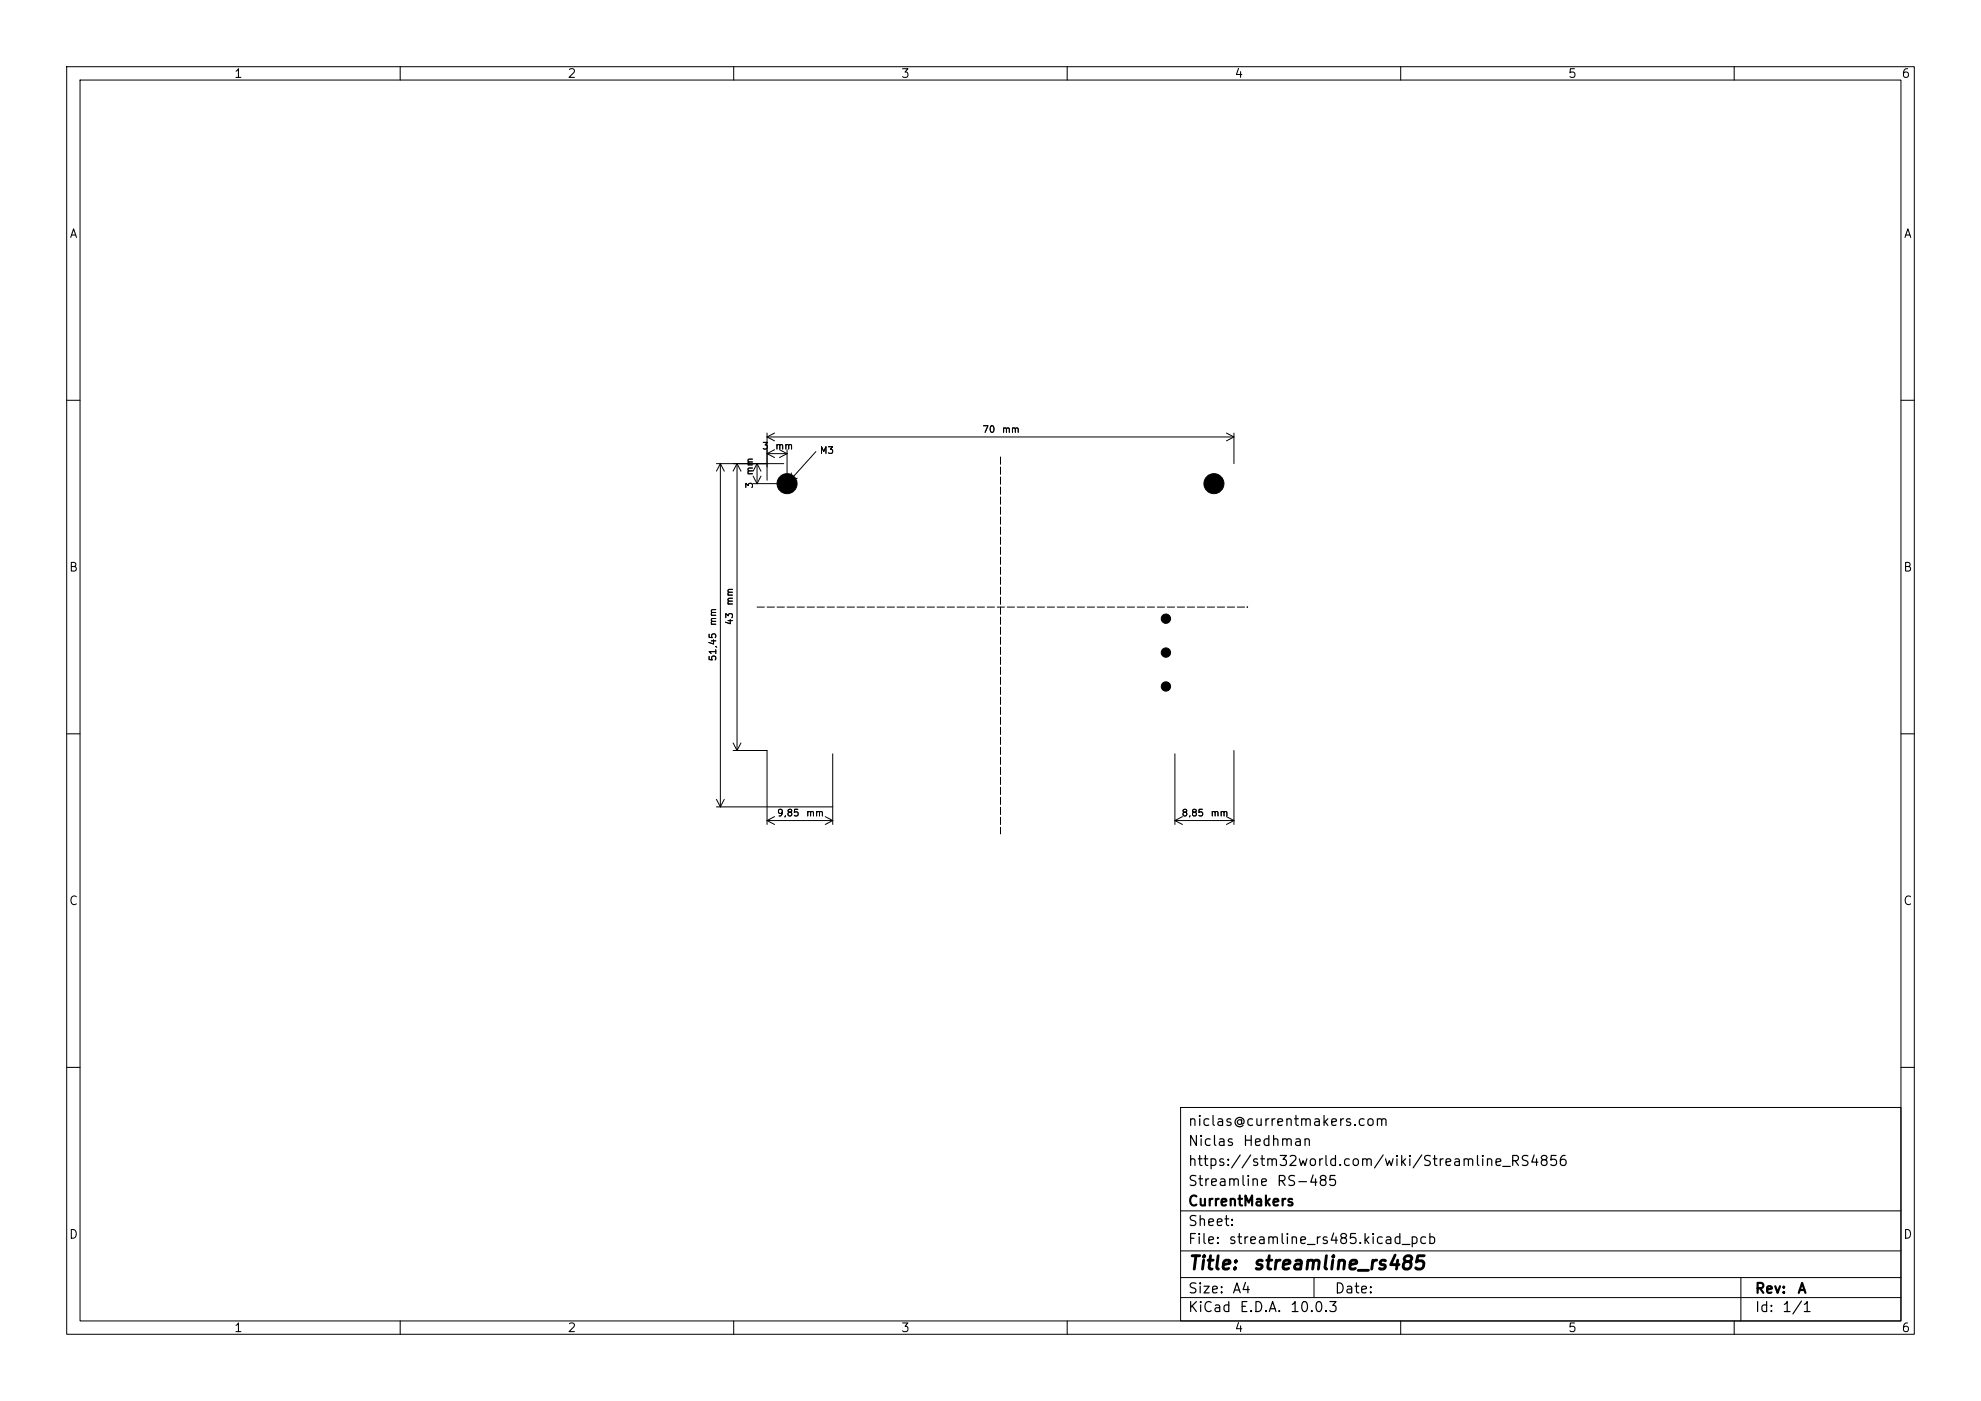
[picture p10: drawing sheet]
<svg xmlns="http://www.w3.org/2000/svg" width="297mm" height="210mm" viewBox="0 0 297 210" stroke-linecap="round" stroke-linejoin="round" font-family="sans-serif">
<g fill="none" stroke="#000" stroke-width=".15">
<path d="M10 10h277v190h-277zM12 12h273v186h-273zM60 10v2M110 10v2M160 10v2M210 10v2M260 10v2M10 60h2M107.4 69.5h10.1M108 69.5v51.5M108 69.5l.6 1.1M108 69.5l-.6 1.1"/>
<path d="M110.5 69.5v43M110.5 69.5l.6 1.1M110.5 69.5l-.6 1.1M112.9 72.5h4.6M112.9 71.4l.6 1.1M113.5 69.5v3M113.5 69.5l.6 1.1M113.5 69.5l-.6 1.1M114.1 71.4l-.6 1.1M115 64.9v7.1M115 65.5h70M115 65.5l1.1 .6"/>
<path d="M115 68h3M115 68l1.1 .6M116.1 64.9l-1.1 .6M116.1 67.4l-1.1 .6M116.9 67.4l1.1 .6M118 67.4v4.6M118 68l-1.1 .6M118.7 70.9l-.4 1.2M119.5 71.7l-1.2 .4M122.3 67.7l-4 4.4M150 68.5v1.1M150 70v1.1"/>
<path d="M150 71.5v1.1M150 73v1.1M150 74.5v1.1M150 76v1.1M150 77.5v1.1M150 79v1.1M183.9 64.9l1.1 .6M185 64.9v4.6M185 65.5l-1.1 .6M285 60h2M113.5 91h1.1M115 91h1.1"/>
<path d="M116.5 91h1.1M118 91h1.1M119.5 91h1.1M121 91h1.1M122.5 91h1.1M124 91h1.1M125.5 91h1.1M127 91h1.1M128.5 91h1.1M130 91h1.1M131.5 91h1.1M133 91h1.1"/>
<path d="M134.5 91h1.1M136 91h1.1M137.5 91h1.1M139 91h1.1M140.5 91h1.1M142 91h1.1M143.5 91h1.1M145 91h1.1M146.5 91h1.1M148 91h1.1M149.5 91h1.1M150 80.5v1.1"/>
<path d="M150 82v1.1M150 83.5v1.1M150 85v1.1M150 86.5v1.1M150 88v1.1M150 89.5v1.1M150 91v1.1M150 92.5v1.1M150 94v1.1M150 95.5v1.1M150 97v1.1M150 98.5v1.1"/>
<path d="M151 91h1.1M152.5 91h1.1M154 91h1.1M155.5 91h1.1M157 91h1.1M158.5 91h1.1M160 91h1.1M161.5 91h1.1M163 91h1.1M164.5 91h1.1M166 91h1.1M167.5 91h1.1"/>
<path d="M169 91h1.1M170.5 91h1.1M172 91h1.1M173.5 91h1.1M175 91h1.1M176.5 91h1.1M178 91h1.1M179.5 91h1.1M181 91h1.1M182.5 91h1.1M184 91h1.1M185.5 91h1.1"/>
<path d="M10 110h2M107.4 119.8l.6 1.2M108.6 119.8l-.6 1.2M109.9 112.5h5.1v11.1M109.9 111.4l.6 1.1M111.1 111.4l-.6 1.1M124.8 113v10.6M150 100v1.1M150 101.5v1.1M150 103v1.1M150 104.5v1.1M150 106v1.1"/>
<path d="M150 107.5v1.1M150 109v1.1M150 110.5v1.1M150 112v1.1M150 113.5v1.1M150 115v1.1M150 116.5v1.1M150 118v1.1M150 119.5v1.1M176.1 113v10.6M185 112.5v11.1M285 110h2"/>
<path d="M107.4 121h17.4M115 123h9.8M115 123l1.1 .6M116.1 122.4l-1.1 .6M123.7 122.4l1.1 .6M124.8 123l-1.1 .6M150 121v1.1M150 122.5v1.1M150 124v1M176.1 123h8.9M176.1 123l1.2 .6M177.3 122.4l-1.2 .6"/>
<path d="M183.9 122.4l1.1 .6M185 123l-1.1 .6M10 160h2M177 166h108v32h-108zM285 160h2M60 198v2M110 198v2M160 198v2M177 194.5h108M177 191.5h108M177 187.5h108M177 181.5h108"/>
<path d="M197 191.5v3M210 198v2M260 198v2M261 191.5v6.5"/>
</g>
<g fill="#000" stroke="#000" stroke-width=".15">
<circle cx="118" cy="72.5" r="1.5"/>
<circle cx="182" cy="72.5" r="1.5"/>
<circle cx="174.8" cy="97.8" r=".7"/>
<circle cx="174.8" cy="92.7" r=".7"/>
<circle cx="187" cy="91" r=".05"/>
<circle cx="174.8" cy="102.9" r=".7"/>
</g>
<g font-size="2">
<text x="178" y="190.8">Title:</text>
<text x="187.7" y="190.8">streamline_rs485</text>
</g>
<g font-size="1.5">
<text x="178" y="172.2">Niclas</text>
<text x="178" y="169.2">niclas@currentmakers.com</text>
<text x="186.2" y="172.2">Hedhman</text>
<text x="178" y="178.2">Streamline</text>
<text x="178" y="175.2">https://stm32world.com/wiki/Streamline_RS4856</text>
<text x="191.3" y="178.2">RS-485</text>
<text x="178" y="184.2">Sheet:</text>
<text x="178" y="181.2">CurrentMakers</text>
<text x="178" y="186.9">File:</text>
<text x="184.1" y="186.9">streamline_rs485.kicad_pcb</text>
<text x="178" y="197.1">KiCad</text>
<text x="178" y="194.3">Size:</text>
<text x="184.7" y="194.3">A4</text>
<text x="185.7" y="197.1">E.D.A.</text>
<text x="193.3" y="197.1">10.0.3</text>
<text x="200" y="194.3">Date:</text>
<text x="263" y="194.3">Rev:</text>
<text x="263" y="197.1">Id:</text>
<text x="267.1" y="197.1">1/1</text>
<text x="269.4" y="194.3">A</text>
</g>
<g font-size="1.3">
<text x="35" y="12">1</text>
<text x="85" y="12">2</text>
<text x="135" y="12">3</text>
<text x="185" y="12">4</text>
<text x="235" y="12">5</text>
<text x="285" y="12">6</text>
<text x="10.3" y="36">A</text>
<text x="285.4" y="36">A</text>
<text x="10.3" y="86">B</text>
<text x="285.3" y="86">B</text>
<text x="10.3" y="136">C</text>
<text x="285.3" y="136">C</text>
<text x="10.3" y="186">D</text>
<text x="285.3" y="186">D</text>
<text x="35" y="200">1</text>
<text x="85" y="200">2</text>
<text x="135" y="200">3</text>
<text x="185" y="200">4</text>
<text x="235" y="200">5</text>
<text x="285" y="200">6</text>
</g>
<g font-size="1">
<text x="147.2" y="65.1">70</text>
<text x="150.1" y="65.1">mm</text>
<text x="113.1" y="71.4" transform="rotate(-90 113.1 71.4)">mm</text>
<text x="114.2" y="67.6">3</text>
<text x="116.1" y="67.6">mm</text>
<text x="122.8" y="68.3">M3</text>
<text x="113.1" y="73.3" transform="rotate(-90 113.1 73.3)">3</text>
<text x="107.6" y="93.9" transform="rotate(-90 107.6 93.9)">mm</text>
<text x="110.1" y="93.8" transform="rotate(-90 110.1 93.8)">43</text>
<text x="110.1" y="90.9" transform="rotate(-90 110.1 90.9)">mm</text>
<text x="107.6" y="99.2" transform="rotate(-90 107.6 99.2)">51,45</text>
<text x="116.4" y="122.6">9,85</text>
<text x="120.8" y="122.6">mm</text>
<text x="177.1" y="122.6">8,85</text>
<text x="181.4" y="122.6">mm</text>
</g>
</svg>
